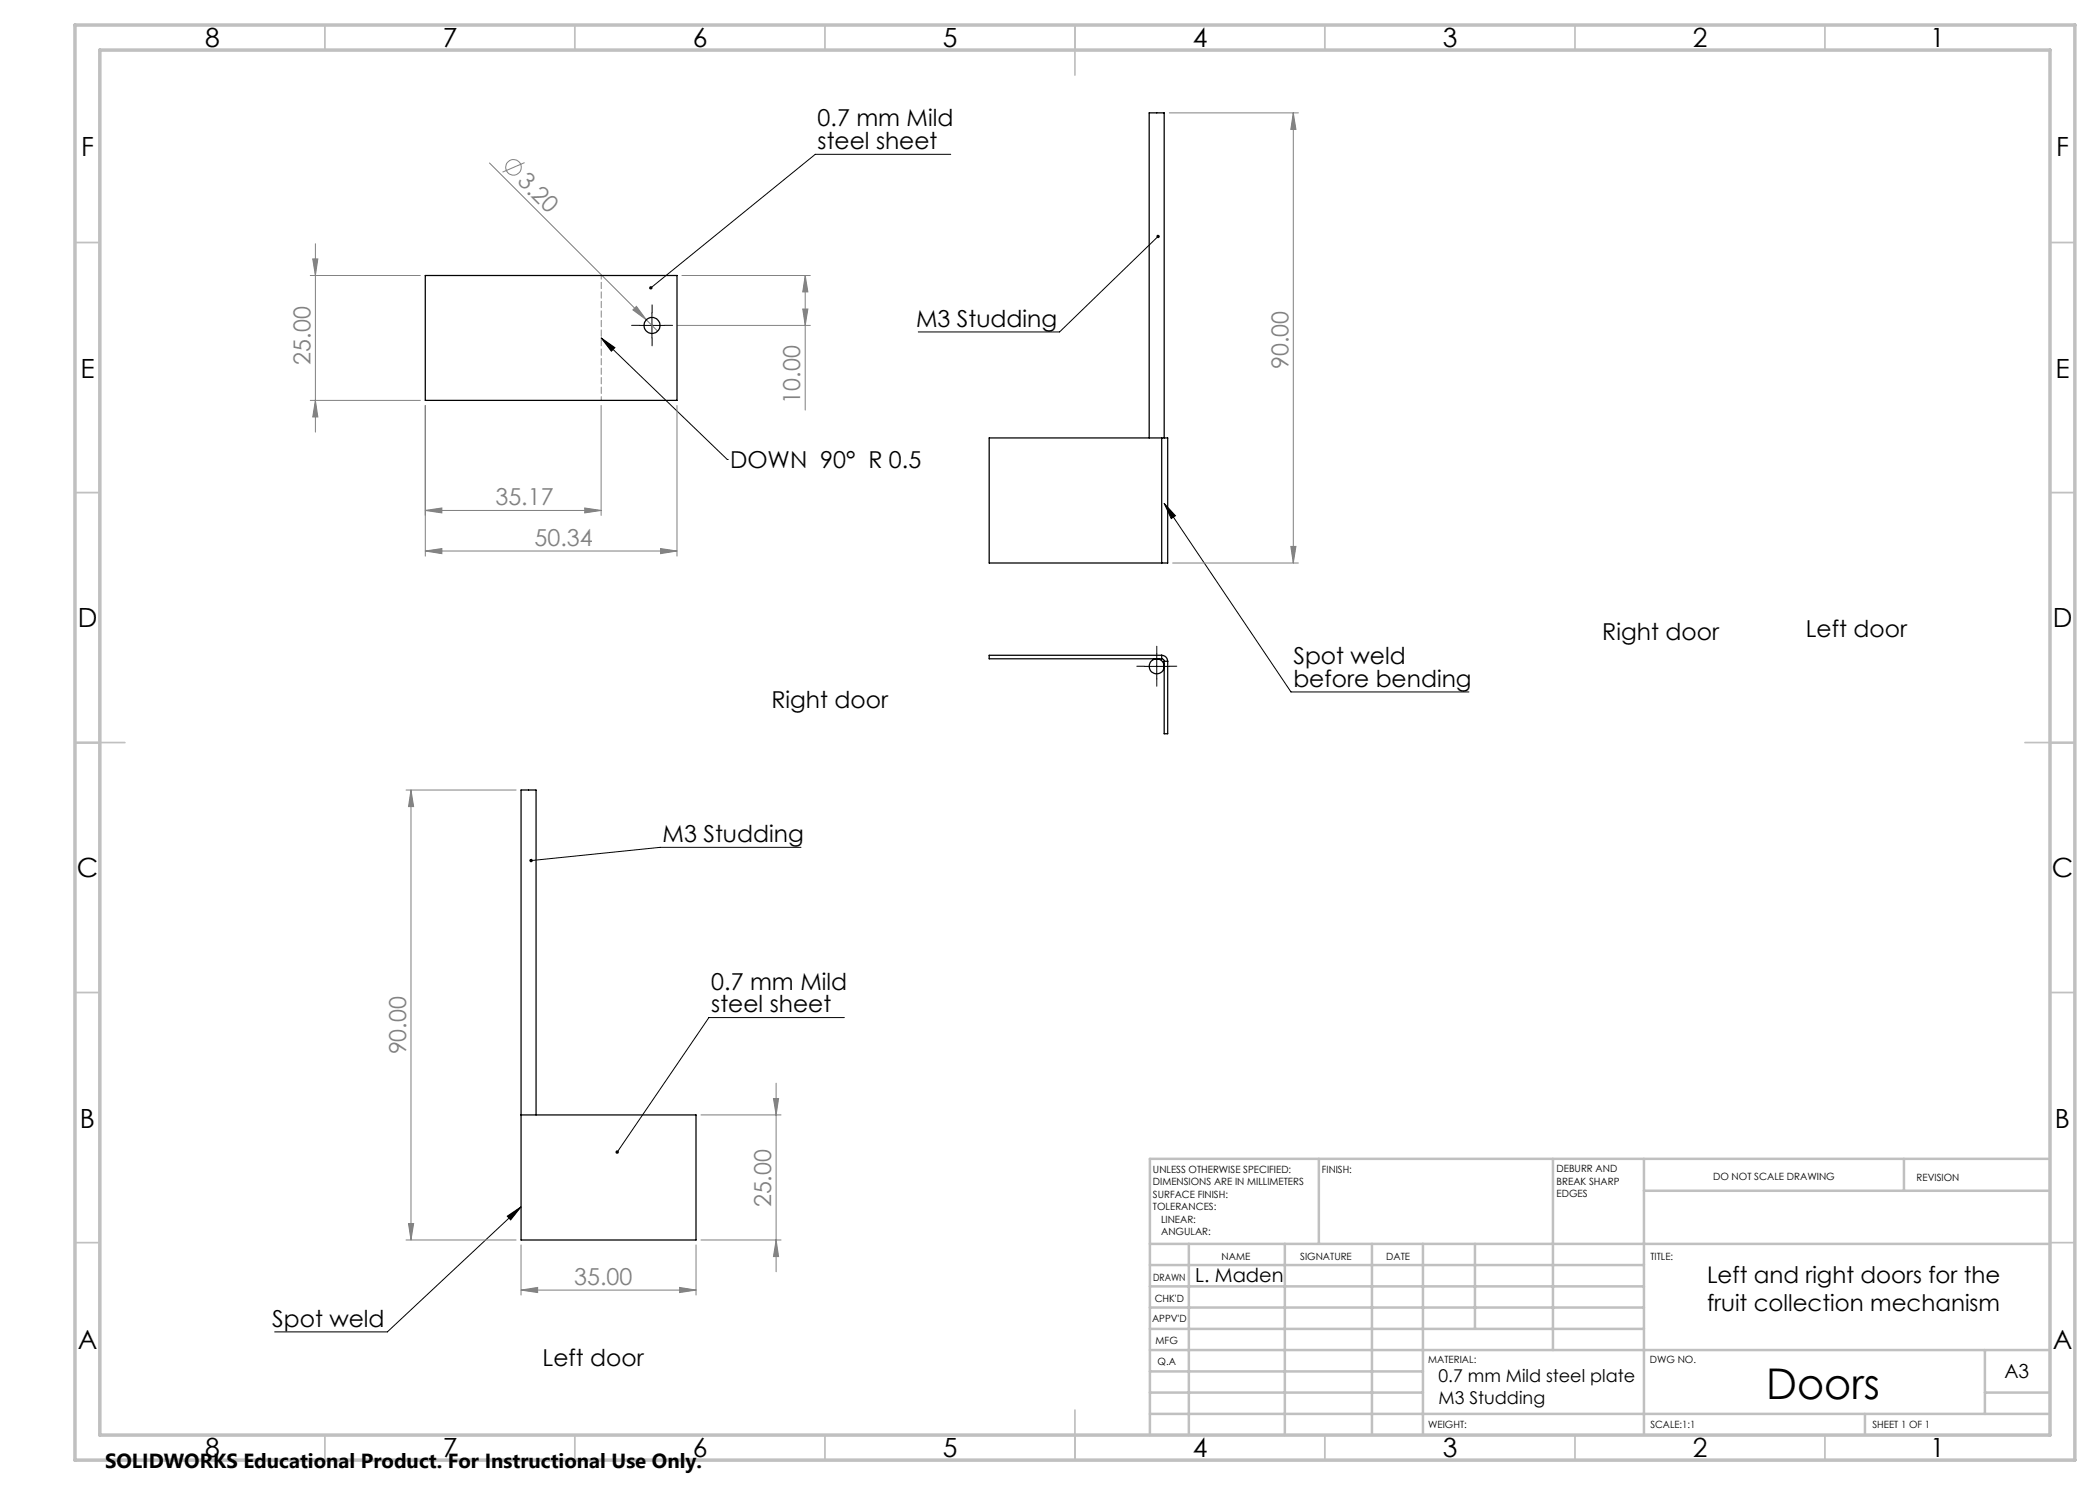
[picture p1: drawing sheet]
<svg xmlns="http://www.w3.org/2000/svg" width="420mm" height="297mm" viewBox="0 0 420 297" stroke-linecap="round" stroke-linejoin="round" font-family="sans-serif">
<g fill="none" stroke="#808080" stroke-width=".2">
<path d="M97.9 32.6l33.6 33.6M104.9 32.5l-4.4 1.9M233.9 22.6h25.8M258.7 22.6v90M258.7 22.6l.5 3.3h-1zM62.1 55.1h22M62.5 51.8h1.1l-.5 3.3zM63.1 48.8v37.6M136.4 55.1h25.7M161 55.1l.6 3.3h-1.1zM161 55.1v26.9M126.6 62l.7-.7 2 2.7z"/>
<path d="M135.5 65.1h26.6M160.5 61.8h1.1l-.6 3.3zM62.1 80.1h22M63.1 80.1l.5 3.3h-1.1zM85.1 81.1v30.1M120.2 81.1v22M135.4 81.1v30.1M85.1 110.2l3.3-.5v1zM85.1 110.2h50.3M85.1 102.1l3.3-.5v1zM85.1 102.1h35.1M116.9 101.6l3.3 .5-3.3 .5z"/>
<path d="M132.1 109.7l3.3 .5-3.3 .5zM234.5 112.6h25.2M258.2 109.3h1l-.5 3.3zM81.2 158h22M82.2 158l.5 3.3h-1zM82.2 158v90M154.7 219.7h1l-.5 3.3zM155.2 216.6v37.7M140.2 223h16M81.2 248h22M81.7 244.7h1l-.5 3.3zM104.2 258l3.3-.5v1z"/>
<path d="M104.2 249v10M104.2 258h35M135.9 257.5l3.3 .5-3.3 .5zM139.2 249v10M140.2 248h16M155.2 248l.5 3.3h-1z"/>
<circle cx="102.7" cy="33.5" r="1.55"/>
</g>
<g fill="none" stroke="#000" stroke-width=".2">
<path d="M190.1 30.9h-27l-32.9 26.7M231.6 47.3l-19.7 19.1h-28.2M120.2 67.6l25.3 24.3M120.2 67.6l2.8 1.9-.7 .7zM127.9 65.1h5M130.4 62.6v5M145.5 91.9h.1M232.8 100.7l2.3 2.4-.9 .6zM232.8 100.7l25.4 37.7h35.6M228.8 133.3h5.1M231.4 130.8v5M160.2 169.5h-28.2l-25.8 2.6"/>
<path d="M168.9 203.5h-27.1l-18.4 26.9M101.5 243.2l2.7-1.8-2.1 2.6zM104.2 241.4l-26.7 25h-22.6"/>
</g>
<path d="M127.9 65.1h-1.6M130.4 62.6v-1.6M130.4 67.6v1.6M132.9 65.1h1.6M228.9 133.2h-1.5M231.4 130.7v-1.5M231.4 135.7v1.5M233.9 133.2h1.5" fill="none" stroke="#000" stroke-width=".2" stroke-dasharray="15.2 1.3 1.3 1.3"/>
<path d="M120.3 80.1v-25" fill="none" stroke="#808080" stroke-width=".2" stroke-dasharray="1.3 .6" stroke-dashoffset=".5"/>
<g fill="none" stroke="#c0c0c0" stroke-width=".35">
<path d="M65 5v5M115 5v5M165 5v5M215 5v10M265 5v5M315 5v5M365 5v5M15 48.5h5M410 48.5h5M15 98.5h5M410 98.5h5M15 148.5h10"/>
<path d="M405 148.5h10M15 198.5h5M410 198.5h5M15 248.5h5M410 248.5h5M65 287v5M115 287v5M165 287v5M215 282v10M265 287v5M315 287v5M365 287v5"/>
</g>
<g fill="none" stroke="#c0c0c0" stroke-width=".5">
<path d="M263.8 231.8v17M310.6 231.8v38.2M328.8 231.8v55.2M328.8 238.2h81.2M380.8 231.8v6.4M410 231.8h-180v55.2M230 248.8h180M230 257.3h98.8M230 253h98.8M237.8 248.8v38.2M257 248.8v38.2M274.4 248.8v38.2"/>
<path d="M284.6 248.8v38.2M295 248.8v17M230 265.8h98.8M230 261.5h98.8M230 278.5h54.6M230 274.3h54.6M230 270h180M397 278.5h13M397 270v12.8M230 282.8h180M373 282.8v4.2"/>
</g>
<path d="M15 5h400v287h-400zM20 10h390v277h-390z" fill="none" stroke="#c0c0c0" stroke-width=".7"/>
<g fill="#000">
<path d="M120.2 67.6l2.8 1.9-.7 .7zM129.9 57.3v.5l.3-.2-.3 .2a.34 .34 0 0 0 .5 0 .34 .34 0 0 0 0-.5 .34 .34 0 0 0-.5 0z"/>
<path d="M123.3 230.1a.34 .34 0 0 0 0 .6l.1-.3-.1 .3a.35 .35 0 0 0 .5-.3 .35 .35 0 0 0-.5-.3zM101.5 243.2l2.7-1.8-2.1 2.6zM105.9 171.9v.3l.3-.1-.3 .1a.34 .34 0 0 0 .4 .2 .34 .34 0 0 0 .2-.5 .34 .34 0 0 0-.6 0zM232.8 100.7l2.3 2.4-.9 .6zM231.4 47a.34 .34 0 0 0-.1 .5 .34 .34 0 0 0 .5 0 .34 .34 0 0 0 0-.4l-.2 .2 .2-.2z"/>
</g>
<g fill="#808080">
<path d="M126.6 62l.7-.7 2 2.7z"/>
<path d="M132.1 109.7l3.3 .5-3.3 .5zM85.1 110.2l3.3-.5v1z"/>
<path d="M104.2 258l3.3-.5v1zM135.9 257.5l3.3 .5-3.3 .5z"/>
<path d="M160.5 61.8h1.1l-.6 3.3zM161 55.1l.6 3.3h-1.1zM81.7 244.7h1l-.5 3.3zM82.2 158l.5 3.3h-1z"/>
<path d="M155.2 248l.5 3.3h-1zM154.7 219.7h1l-.5 3.3z"/>
<path d="M62.5 51.8h1.1l-.5 3.3zM63.1 80.1l.5 3.3h-1.1zM258.7 22.6l.5 3.3h-1zM258.2 109.3h1l-.5 3.3z"/>
<path d="M85.1 102.1l3.3-.5v1zM116.9 101.6l3.3 .5-3.3 .5z"/>
</g>
<g fill="none" stroke="#000" stroke-width=".25">
<path d="M85.1 55.1h50.3v25h-50.3zM229.8 87.6v-65h3v65M232.3 87.6h1.2v25h-1.2M232.3 87.6h-34.5v25h34.5M232.3 87.6v25M232.3 131.1a1.2 1.2 0 0 1 1.2 1.2M232.3 131.8l.5 .2v.3M232.3 131.1h-34.5v.7h34.5M232.3 131.1v.7M232.8 132.3v14.5h.7v-14.5M232.8 132.3h.7M104.2 223h35v25h-35v-90h3v65"/>
<circle cx="130.4" cy="65.1" r="1.61"/>
<circle cx="231.3" cy="133.3" r="1.51"/>
</g>
<text font-size="8.5" x="353.2" y="279.7">Doors</text>
<g font-size="5.3">
<text x="41" y="9.5">8</text>
<text x="88.5" y="9.5">7</text>
<text x="138.5" y="9.5">6</text>
<text x="188.5" y="9.5">5</text>
<text x="238.5" y="9.5">4</text>
<text x="288.5" y="9.5">3</text>
<text x="338.5" y="9.5">2</text>
<text x="386" y="9.5">1</text>
<text x="16.2" y="31.2">F</text>
<text x="411.2" y="31.2">F</text>
<text x="16.1" y="75.5">E</text>
<text x="411.1" y="75.5">E</text>
<text x="15.5" y="125.5">D</text>
<text x="410.5" y="125.5">D</text>
<text x="15.4" y="175.5">C</text>
<text x="410.4" y="175.5">C</text>
<text x="16" y="225.5">B</text>
<text x="411" y="225.5">B</text>
<text x="15.5" y="269.7">A</text>
<text x="410.5" y="269.7">A</text>
<text x="41" y="291.5">8</text>
<text x="88.5" y="291.5">7</text>
<text x="138.5" y="291.5">6</text>
<text x="188.5" y="291.5">5</text>
<text x="238.5" y="291.5">4</text>
<text x="288.5" y="291.5">3</text>
<text x="338.5" y="291.5">2</text>
<text x="386" y="291.5">1</text>
</g>
<g font-size="4.7">
<text x="163.5" y="25.3">0.7 mm Mild</text>
<text x="163.5" y="29.8">steel sheet</text>
<text x="183.2" y="65.3">M3 Studding</text>
<text x="146" y="93.6">DOWN 90° R 0.5</text>
<text x="320.5" y="127.9">Right door</text>
<text x="361.2" y="127.4">Left door</text>
<text x="258.7" y="132.8">Spot weld</text>
<text x="258.7" y="137.3">before bending</text>
<text x="154.3" y="141.7">Right door</text>
<text x="132.5" y="168.4">M3 Studding</text>
<text x="142.3" y="197.9">0.7 mm Mild</text>
<text x="142.3" y="202.5">steel sheet</text>
<text x="54.4" y="265.3">Spot weld</text>
<text x="108.5" y="273.3">Left door</text>
</g>
<g font-size="4.7" fill="#808080">
<text x="103.3" y="36.5" transform="rotate(45 103.3 36.5)">3.20</text>
<text x="62.1" y="72.9" transform="rotate(-90 62.1 72.9)">25.00</text>
<text x="257.7" y="73.8" transform="rotate(-90 257.7 73.8)">90.00</text>
<text x="160.1" y="80.7" transform="rotate(-90 160.1 80.7)">10.00</text>
<text x="99.1" y="101.1">35.17</text>
<text x="106.9" y="109.2">50.34</text>
<text x="81.2" y="210.9" transform="rotate(-90 81.2 210.9)">90.00</text>
<text x="154.2" y="241.5" transform="rotate(-90 154.2 241.5)">25.00</text>
<text x="114.8" y="257">35.00</text>
</g>
<g font-size="4.6">
<text x="341.4" y="256.6">Left and right doors for the</text>
<text x="341.4" y="262.2">fruit collection mechanism</text>
</g>
<text font-size="4.1" x="21" y="293.7">SOLIDWORKS Educational Product. For Instructional Use Only.</text>
<g font-size="3.9">
<text x="239" y="256.4">L. Maden</text>
<text x="400.9" y="275.5">A3</text>
</g>
<g font-size="3.5">
<text x="287.7" y="276.4">0.7 mm Mild steel plate</text>
<text x="287.7" y="280.9">M3 Studding</text>
</g>
<g font-size="2">
<text x="230.6" y="234.6">UNLESS OTHERWISE SPECIFIED:</text>
<text x="230.6" y="237.1">DIMENSIONS ARE IN MILLIMETERS</text>
<text x="230.6" y="239.6">SURFACE FINISH:</text>
<text x="264.4" y="234.6">FINISH:</text>
<text x="311.3" y="234.5">DEBURR AND</text>
<text x="311.3" y="237">BREAK SHARP</text>
<text x="311.3" y="239.5">EDGES</text>
<text x="342.6" y="236">DO NOT SCALE DRAWING</text>
<text x="383.3" y="236.2">REVISION</text>
<text x="230.6" y="242.1">TOLERANCES:</text>
<text x="232.2" y="244.6">LINEAR:</text>
<text x="232.2" y="247.1">ANGULAR:</text>
<text x="244.3" y="252">NAME</text>
<text x="260" y="251.9">SIGNATURE</text>
<text x="277.2" y="251.9">DATE</text>
<text x="330.1" y="251.9">TITLE:</text>
<text x="230.6" y="256.1">DRAWN</text>
<text x="230.9" y="260.3">CHK'D</text>
<text x="230.4" y="264.4">APPV'D</text>
<text x="231.1" y="268.8">MFG</text>
<text x="231.5" y="273">Q.A</text>
<text x="285.6" y="272.5">MATERIAL:</text>
<text x="330" y="272.5">DWG NO.</text>
<text x="285.6" y="285.5">WEIGHT:</text>
<text x="330.1" y="285.6">SCALE:1:1</text>
<text x="374.5" y="285.6">SHEET 1 OF 1</text>
</g>
</svg>
